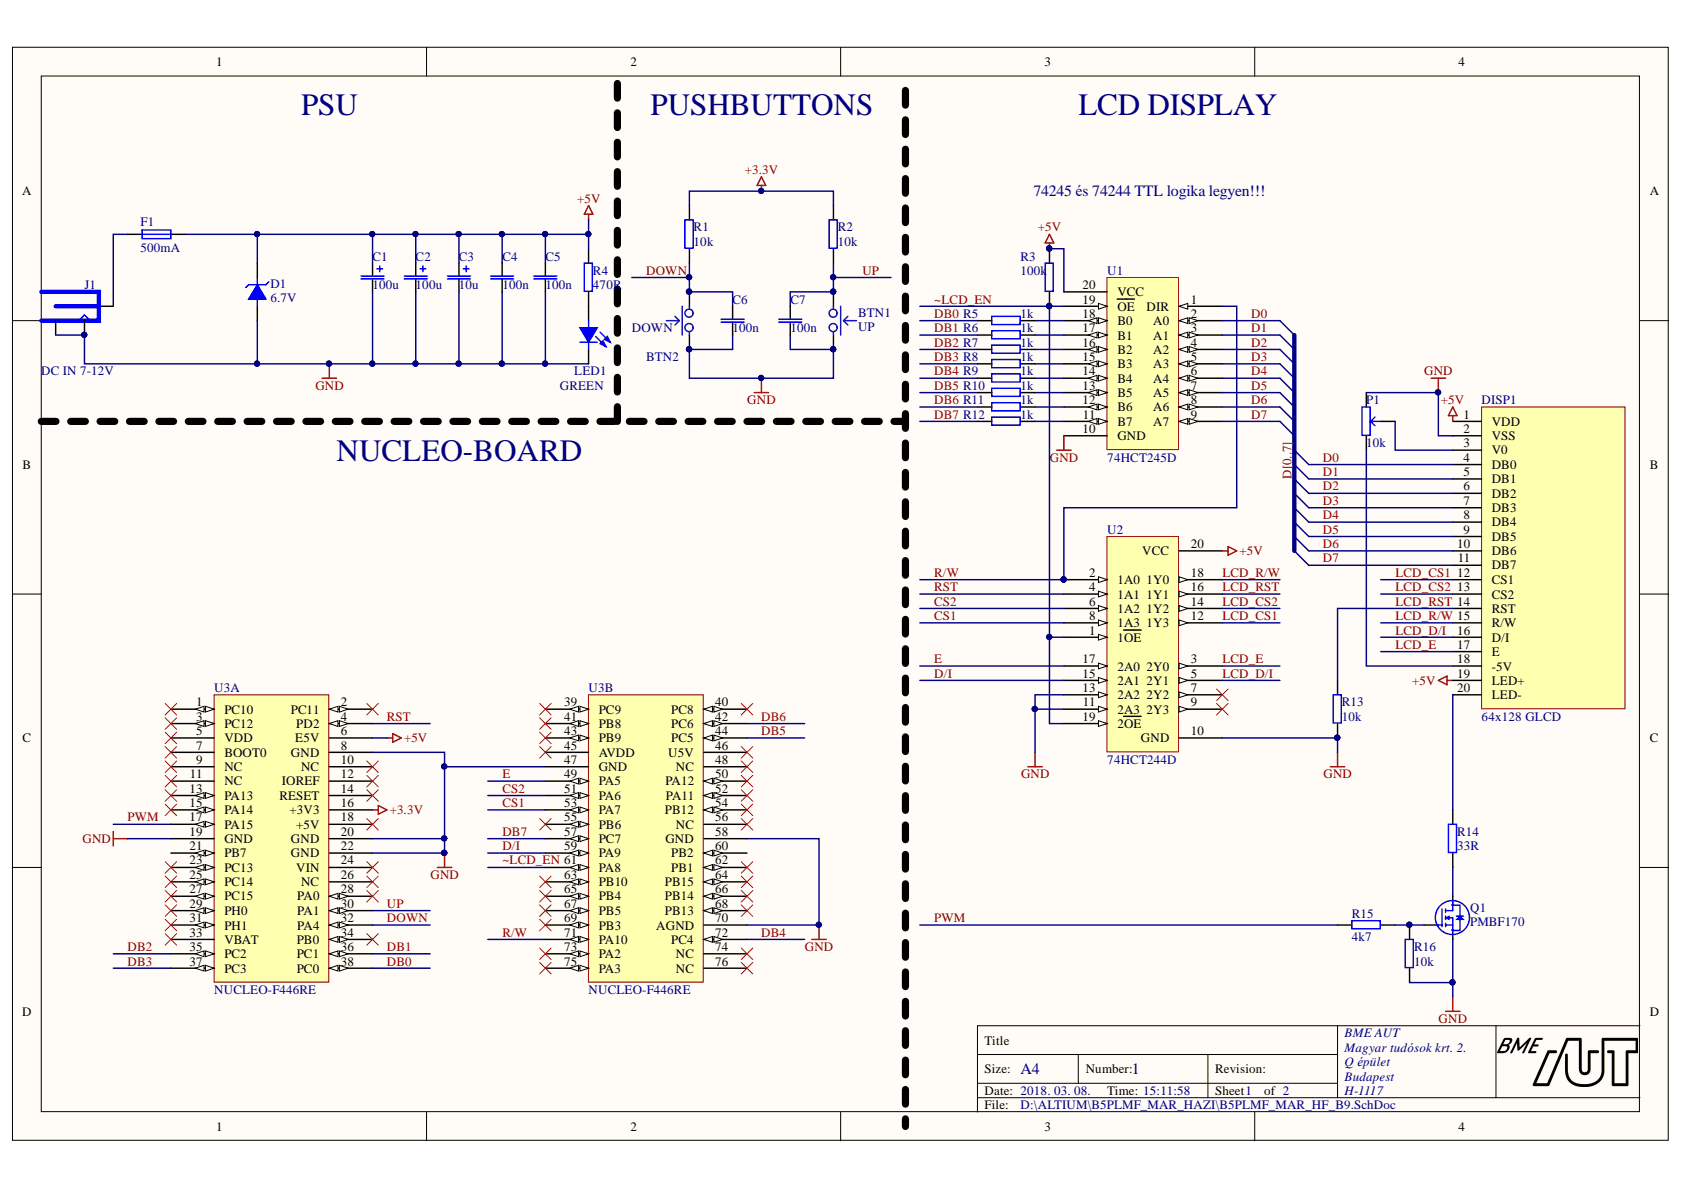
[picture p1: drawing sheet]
# Altium project B5PLMF_MAR_HF_B9.PrjPcb
1 sheet, 35 parts. Net scope: global (net labels, ports and power ports of the same name join across sheets).
Board file: B5PLMF_MAR_HF_B9.PcbDoc

## Sheet B5PLMF_MAR_HF_B9.SchDoc
size A4; Organization: BME AUT; Address1: Magyar tudósok krt. 2.; Address2: Q épület; Address3: Budapest; Address4: H-1117; DocumentNumber: 1; SheetNumber: 1; SheetTotal: 2

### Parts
BTN1  UP  [PBUTTON_SMD]
BTN2  DOWN  [PBUTTON_SMD]
C1  100u  [D8 ELKO]
C2  100u  [D8 ELKO]
C3  10u  [CAP 1210]
C4  100n  [CAP 0805]
C5  100n  [CAP 0805]
C6  100n  [CAP 0805]
C7  100n  [CAP 0805]
D1  6.7V  [DO-214AC]
DISP1  64x128 GLCD  [64128Q]
F1  500mA  [FUSE1812]
J1  DC IN 7-12V  [DC POWER CONNECTOR]
LED1  GREEN  [LED 0805G]
P1  10k  [PT10]
Q1  PMBF170  [SOT23]
R1  10k  [RES 0805]
R2  10k  [RES 0805]
R3  100k  [RES 0805]
R4  470R  [RES 0805]
R5  1k  [RES 0805]
R6  1k  [RES 0805]
R7  1k  [RES 0805]
R8  1k  [RES 0805]
R9  1k  [RES 0805]
R10  1k  [RES 0805]
R11  1k  [RES 0805]
R12  1k  [RES 0805]
R13  10k  [RES 0805]
R14  33R  [RES 0805]
R15  4k7  [RES 0805]
R16  10k  [RES 0805]
U1  74HCT245D  [SO20]
U2  74HCT244D  [SO20]
U3  NUCLEO-F446RE  [STM32F4xx_Nucleo]  (parts A,B of 2)

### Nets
+3.3V: R1.2 R2.2 U3.16(+3V3)
+5V: C1.1(+) C2.1(+) C3.1(+) C4.2 C5.2 D1.2(K) DISP1.1(VDD) DISP1.19(LED+) F1.2 R3.2 R4.2 U1.20(VCC) U2.20(VCC) U3.6(E5V)
GND: BTN1.1 BTN2.1 C1.2(-) C2.2(-) C3.2(-) C4.1 C5.1 C6.1 C7.1 D1.1(A) DISP1.2(VSS) J1.2(GND) J1.3(GND) LED1.2(K) P1.2 Q1.2(S) R13.1 R16.1 U1.10(GND) U2.10(GND) U2.11(2A3) U2.13(2A2) U3.8(GND) U3.19(GND) U3.20(GND) U3.22(GND) U3.47(GND) U3.58(GND) U3.70(AGND)
CS1: U2.8(1A3) U3.53(PA7)
CS2: U2.6(1A2) U3.51(PA6)
D0: DISP1.4(DB0) U1.2(A0)
D1: DISP1.5(DB1) U1.3(A1)
D2: DISP1.6(DB2) U1.4(A2)
D3: DISP1.7(DB3) U1.5(A3)
D4: DISP1.8(DB4) U1.6(A4)
D5: DISP1.9(DB5) U1.7(A5)
D6: DISP1.10(DB6) U1.8(A6)
D7: DISP1.11(DB7) U1.9(A7)
D/I: U2.15(2A1) U3.59(PA9)
DB0: R5.2 U3.38(PC0)
DB1: R6.2 U3.36(PC1)
DB2: R7.2 U3.35(PC2)
DB3: R8.2 U3.37(PC3)
DB4: R9.2 U3.72(PC4)
DB5: R10.2 U3.44(PC5)
DB6: R11.2 U3.42(PC6)
DB7: R12.2 U3.57(PC7)
DOWN: BTN2.2 C6.2 R1.1 U3.32(PA4)
E: U2.17(2A0) U3.49(PA5)
LCD_CS1: DISP1.12(CS1) U2.12(1Y3)
LCD_CS2: DISP1.13(CS2) U2.14(1Y2)
LCD_D/I: DISP1.16(D/I) U2.5(2Y1)
LCD_E: DISP1.17(E) U2.3(2Y0)
LCD_R/W: DISP1.15(R/W) U2.18(1Y0)
LCD_RST: DISP1.14(RST) R13.2 U2.16(1Y1)
PWM: R15.2 U3.17(PA15)
R/W: U1.1(DIR) U2.2(1A0) U3.71(PA10)
RST: U2.4(1A1) U3.4(PD2)
UP: BTN1.2 C7.2 R2.1 U3.30(PA1)
~LCD_EN: R3.1 U1.19(~{OE}) U2.1(1~{OE}) U2.19(2~{OE}) U3.61(PA8)
NetDISP1_3: DISP1.3(V0) P1.3
NetDISP1_18: DISP1.18(-5V) P1.1
NetDISP1_20: DISP1.20(LED-) R14.2
NetF1_1: F1.1 J1.1(9V)
NetLED1_1: LED1.1(A) R4.1
NetQ1_1: Q1.1(G) R15.1 R16.2
NetQ1_3: Q1.3(D) R14.1
NetR5_1: R5.1 U1.18(B0)
NetR6_1: R6.1 U1.17(B1)
NetR7_1: R7.1 U1.16(B2)
NetR8_1: R8.1 U1.15(B3)
NetR9_1: R9.1 U1.14(B4)
NetR10_1: R10.1 U1.13(B5)
NetR11_1: R11.1 U1.12(B6)
NetR12_1: R12.1 U1.11(B7)

Not connected (* = marked no-connect by the designer): U2 7(2Y2)* 9(2Y3)*; U3 1(PC10)* 2(PC11)* 3(PC12)* 5(VDD)* 7(BOOT0)* 9(NC)* 10(NC)* 11(NC)* 12(IOREF)* 13(PA13)* 14(RESET)* 15(PA14)* 18(+5V)* 21(PB7)* 23(PC13)* 24(VIN)* 25(PC14)* 26(NC)* 27(PC15)* 28(PA0)* 29(PH0)* 31(PH1)* 33(VBAT)* 34(PB0)* 39(PC9)* 40(PC8)* 41(PB8)* 43(PB9)* 45(AVDD)* 46(U5V)* 48(NC)* 50(PA12)* 52(PA11)* 54(PB12)* 55(PB6)* 56(NC)* 60(PB2)* 62(PB1)* 63(PB10)* 64(PB15)* 65(PB4)* 66(PB14)* 67(PB5)* 68(PB13)* 69(PB3)* 73(PA2)* 74(NC)* 75(PA3)* 76(NC)*

### Buses and harness runs
bus D[0..7]

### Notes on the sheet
- PSU
- PUSHBUTTONS
- LCD DISPLAY
- 74245 és 74244 TTL logika legyen!!!
- NUCLEO-BOARD
